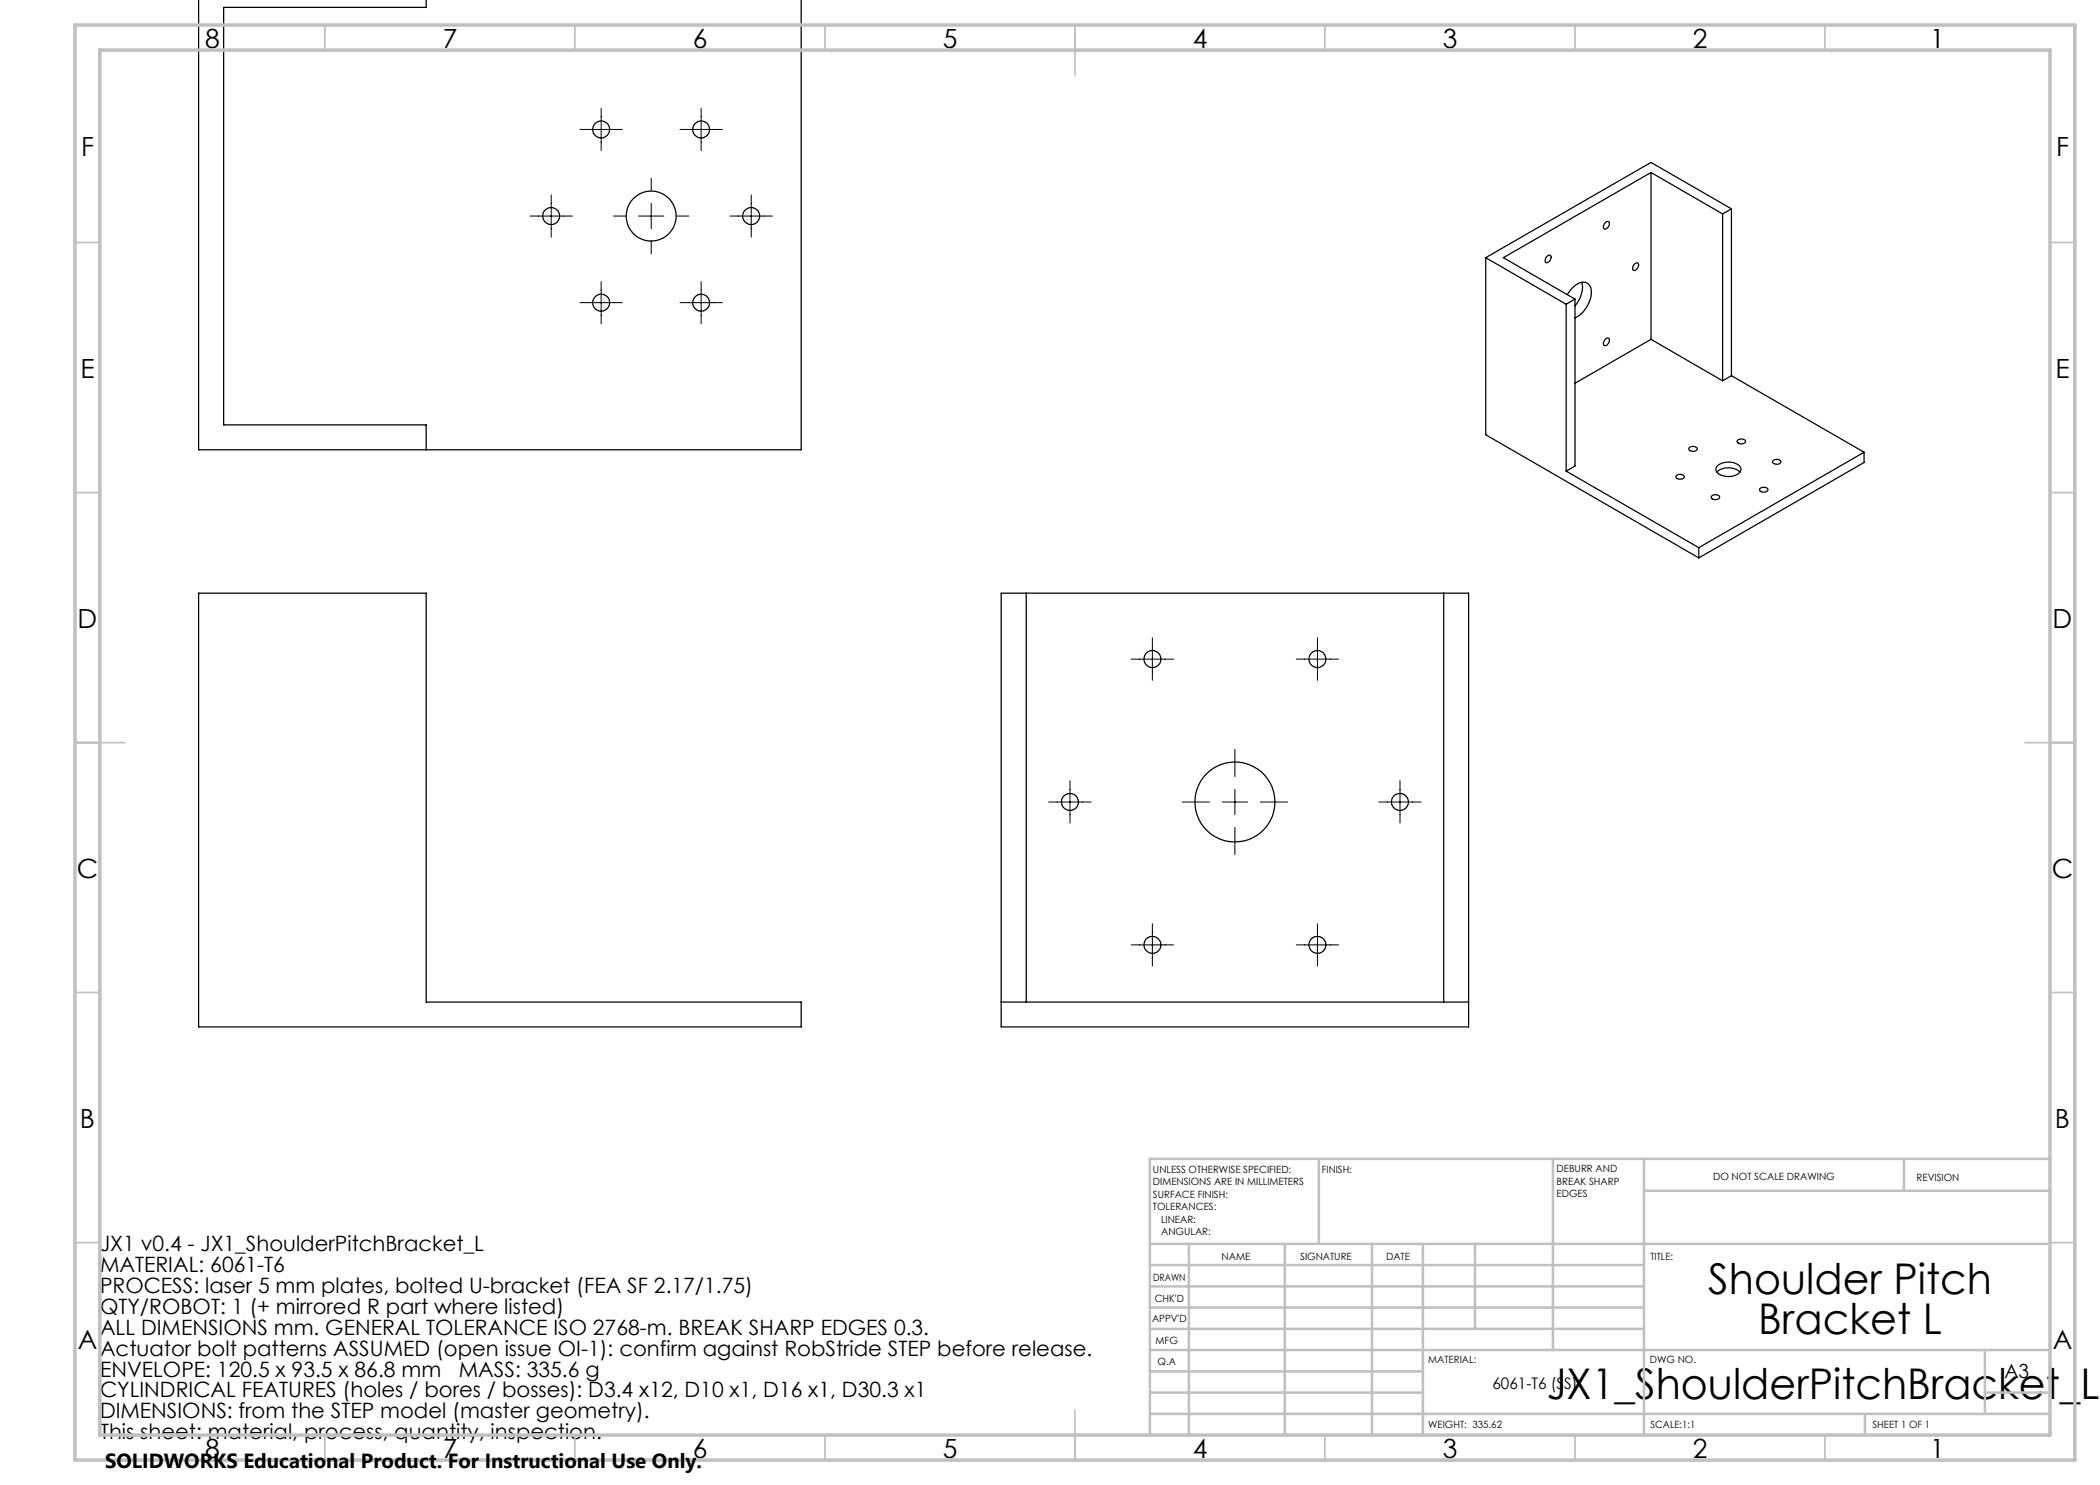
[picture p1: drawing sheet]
<svg xmlns="http://www.w3.org/2000/svg" width="420mm" height="297mm" viewBox="0 0 420 297" stroke-linecap="round" stroke-linejoin="round" font-family="sans-serif">
<g fill="none" stroke="#000" stroke-width=".25">
<path d="M39.7 0v90h120.5v-90M85.2 -.1v1.6h-40.5v83.5h40.5v5M330.2 34.5l-29.5 17 14.3 8.3M330.2 34.5l14.3 8.3M330.2 34.5v33.4M297.1 51.5v35.5l42.7 24.6M297.1 51.5l16.1 9.4M309.3 51.4a.51 .51 0 0 1 .7-.4 .51 .51 0 0 1 .1 .9 .68 .68 0 0 1-1 .5v-.6zM313.4 58.9a4.4 4.4 0 0 1 3.6-2.5 1.98 1.98 0 0 1 1.2 2.5 6 6 0 0 1-3.2 4.7M315 59.8l-1.8 1.1M315 59.8v33.4l-1.8 1M316.4 56.5a5.6 5.6 0 0 1-1.4 4.7"/>
<path d="M320.9 44.7l.2-.2a.43 .43 0 0 1 .6-.2 .43 .43 0 0 1 .2 .6 .91 .91 0 0 1-1.1 .9l-.1-.5zM326.9 52.8a.47 .47 0 0 1 .7-.1 .47 .47 0 0 1 0 .7 .68 .68 0 0 1-1 .5v-.5zM344.5 42.8v33.4M346.3 41.8l-16.1-9.3-33.1 19M346.3 41.8l-1.8 1M346.3 41.8v33.3M313.2 60.9v33.3M321.2 67.7a.47 .47 0 0 1 .7 .1 .47 .47 0 0 1-.1 .6l-.1 .2a.51 .51 0 0 1-.5 .5 .51 .51 0 0 1-.5-.5l.2-.6zM330.2 67.9l-15.2 8.8M330.2 67.9l14.3 8.3M346.3 75.1l26.5 15.3M346.3 75.1l-1.8 1.1"/>
<path d="M313.2 94.2l26.6 15.3M335.3 95.1a.97 .97 0 0 1 1.6 .3 1.01 1.01 0 0 1-1.7 0zM337.9 89.5a.97 .97 0 0 1 1.5 .3 .99 .99 0 0 1-1.7-.1zM342.4 99.2a.97 .97 0 0 1 1.5 .3 .99 .99 0 0 1-1.7-.1zM343.4 94.4a3.4 3.4 0 0 1 4.6 0M343.5 93.2a3.4 3.4 0 0 1 4.6 .2 1.29 1.29 0 0 1-1.3 1.7 3.3 3.3 0 0 1-3.5-.8l-.1-.7zM347.6 88a.97 .97 0 0 1 1.5 .4 .99 .99 0 0 1-1.7-.1zM351.9 97.8a1.1 1.1 0 0 1 1.7 .1 .96 .96 0 0 1-1.7 0zM354.6 92.1a.93 .93 0 0 1 1.6 .4 1.04 1.04 0 0 1-1.7-.1zM372.8 90.4l-33 19.1M372.8 90.4v2.1l-33 19.1M39.7 118.6h45.5v81.8h75v5h-120.5z"/>
<path d="M200.2 118.6h93.5v86.8h-93.5zM205.2 118.6v81.8M288.7 118.6v81.8M339.8 109.5v2.1M200.2 200.4h93.5"/>
<circle cx="120.2" cy="25.9" r="1.7"/>
<circle cx="140.2" cy="25.9" r="1.69"/>
<circle cx="110.2" cy="43.2" r="1.7"/>
<circle cx="130.2" cy="43.2" r="5"/>
<circle cx="150.2" cy="43.2" r="1.7"/>
<circle cx="120.2" cy="60.5" r="1.7"/>
<circle cx="140.2" cy="60.5" r="1.69"/>
<circle cx="230.5" cy="131.8" r="1.71"/>
<circle cx="263.5" cy="131.8" r="1.7"/>
<circle cx="214" cy="160.4" r="1.7"/>
<circle cx="247" cy="160.4" r="8"/>
<circle cx="280" cy="160.4" r="1.71"/>
<circle cx="230.5" cy="189" r="1.71"/>
<circle cx="263.5" cy="189" r="1.7"/>
</g>
<g fill="none" stroke="#000" stroke-width=".2">
<path d="M110.2 39v8.4M116 25.9h8.5M120.2 21.7v8.4M130.2 35.7v2.4M136 25.9h8.5M140.2 21.7v8.4M150.2 39v8.4M106 43.2h8.5M120.2 56.3v8.5M122.7 43.2h2.5M127.7 43.2h5.1M130.2 40.7v5.1"/>
<path d="M130.2 48.3v2.5M135.3 43.2h2.5M140.2 56.3v8.5M146 43.2h8.5M116 60.5h8.5M136 60.5h8.5M226.2 131.8h8.5M230.5 127.6v8.5M259.3 131.8h8.4M263.5 127.6v8.5M214 156.1v8.5M247 149.9v5.4"/>
<path d="M247 157.9v5M280 156.1v8.5M209.7 160.4h8.5M236.4 160.4h5.5M244.4 160.4h5.1M247 165.5v5.4M252.1 160.4h5.4M275.7 160.4h8.5M226.2 189h8.5M230.5 184.7v8.5M259.3 189h8.4M263.5 184.7v8.5"/>
</g>
<g fill="none" stroke="#c0c0c0" stroke-width=".35">
<path d="M65 5v5M115 5v5M165 5v5M215 5v10M265 5v5M315 5v5M365 5v5M15 48.5h5M410 48.5h5M15 98.5h5M410 98.5h5M15 148.5h10"/>
<path d="M405 148.5h10M15 198.5h5M410 198.5h5M15 248.5h5M410 248.5h5M65 287v5M115 287v5M165 287v5M215 282v10M265 287v5M315 287v5M365 287v5"/>
</g>
<g fill="none" stroke="#c0c0c0" stroke-width=".5">
<path d="M263.8 231.8v17M310.6 231.8v38.2M328.8 231.8v55.2M328.8 238.2h81.2M380.8 231.8v6.4M410 231.8h-180v55.2M230 248.8h180M230 257.3h98.8M230 253h98.8M237.8 248.8v38.2M257 248.8v38.2M274.4 248.8v38.2"/>
<path d="M284.6 248.8v38.2M295 248.8v17M230 265.8h98.8M230 261.5h98.8M230 278.5h54.6M230 274.3h54.6M230 270h180M397 278.5h13M397 270v12.8M230 282.8h180M373 282.8v4.2"/>
</g>
<path d="M15 5h400v287h-400zM20 10h390v277h-390z" fill="none" stroke="#c0c0c0" stroke-width=".7"/>
<g font-size="8.5">
<text x="341.7" y="258.8">Shoulder Pitch</text>
<text x="351.6" y="266.9">Bracket L</text>
<text x="309.3" y="279.7">JX1_ShoulderPitchBracket_L</text>
</g>
<g font-size="5.3">
<text x="41" y="9.5">8</text>
<text x="88.5" y="9.5">7</text>
<text x="138.5" y="9.5">6</text>
<text x="188.5" y="9.5">5</text>
<text x="238.5" y="9.5">4</text>
<text x="288.5" y="9.5">3</text>
<text x="338.5" y="9.5">2</text>
<text x="386" y="9.5">1</text>
<text x="16.2" y="31.2">F</text>
<text x="411.2" y="31.2">F</text>
<text x="16.1" y="75.5">E</text>
<text x="411.1" y="75.5">E</text>
<text x="15.5" y="125.5">D</text>
<text x="410.5" y="125.5">D</text>
<text x="15.4" y="175.5">C</text>
<text x="410.4" y="175.5">C</text>
<text x="16" y="225.5">B</text>
<text x="411" y="225.5">B</text>
<text x="15.5" y="269.7">A</text>
<text x="410.5" y="269.7">A</text>
<text x="41" y="291.5">8</text>
<text x="88.5" y="291.5">7</text>
<text x="138.5" y="291.5">6</text>
<text x="188.5" y="291.5">5</text>
<text x="238.5" y="291.5">4</text>
<text x="288.5" y="291.5">3</text>
<text x="338.5" y="291.5">2</text>
<text x="386" y="291.5">1</text>
</g>
<g font-size="4.2">
<text x="20" y="250.3">JX1 v0.4 - JX1_ShoulderPitchBracket_L</text>
<text x="20" y="254.4">MATERIAL: 6061-T6</text>
<text x="20" y="258.6">PROCESS: laser 5 mm plates, bolted U-bracket (FEA SF 2.17/1.75)</text>
<text x="20" y="262.8">QTY/ROBOT: 1 (+ mirrored R part where listed)</text>
<text x="20" y="267">ALL DIMENSIONS mm. GENERAL TOLERANCE ISO 2768-m. BREAK SHARP EDGES 0.3.</text>
<text x="20" y="271.1">Actuator bolt patterns ASSUMED (open issue OI-1): confirm against RobStride STEP before release.</text>
<text x="20" y="275.3">ENVELOPE: 120.5 x 93.5 x 86.8 mm</text>
<text x="91.8" y="275.3">MASS: 335.6 g</text>
<text x="20" y="279.5">CYLINDRICAL FEATURES (holes / bores / bosses): D3.4 x12, D10 x1, D16 x1, D30.3 x1</text>
<text x="20" y="283.7">DIMENSIONS: from the STEP model (master geometry).</text>
<text x="20" y="287.8">This sheet: material, process, quantity, inspection.</text>
</g>
<text font-size="4.1" x="21" y="293.7">SOLIDWORKS Educational Product. For Instructional Use Only.</text>
<text font-size="3.9" x="400.9" y="275.5">A3</text>
<text font-size="3.2" x="298.5" y="277.9">6061-T6 (SS)</text>
<g font-size="2">
<text x="230.6" y="234.6">UNLESS OTHERWISE SPECIFIED:</text>
<text x="230.6" y="237.1">DIMENSIONS ARE IN MILLIMETERS</text>
<text x="230.6" y="239.6">SURFACE FINISH:</text>
<text x="264.4" y="234.6">FINISH:</text>
<text x="311.3" y="234.5">DEBURR AND</text>
<text x="311.3" y="237">BREAK SHARP</text>
<text x="311.3" y="239.5">EDGES</text>
<text x="342.6" y="236">DO NOT SCALE DRAWING</text>
<text x="383.3" y="236.2">REVISION</text>
<text x="230.6" y="242.1">TOLERANCES:</text>
<text x="232.2" y="244.6">LINEAR:</text>
<text x="232.2" y="247.1">ANGULAR:</text>
<text x="244.3" y="252">NAME</text>
<text x="260" y="251.9">SIGNATURE</text>
<text x="277.2" y="251.9">DATE</text>
<text x="330.1" y="251.9">TITLE:</text>
<text x="230.6" y="256.1">DRAWN</text>
<text x="230.9" y="260.3">CHK'D</text>
<text x="230.4" y="264.4">APPV'D</text>
<text x="231.1" y="268.8">MFG</text>
<text x="231.5" y="273">Q.A</text>
<text x="285.6" y="272.5">MATERIAL:</text>
<text x="330" y="272.5">DWG NO.</text>
<text x="285.6" y="285.5">WEIGHT: 335.62</text>
<text x="330.1" y="285.6">SCALE:1:1</text>
<text x="374.5" y="285.6">SHEET 1 OF 1</text>
</g>
</svg>
